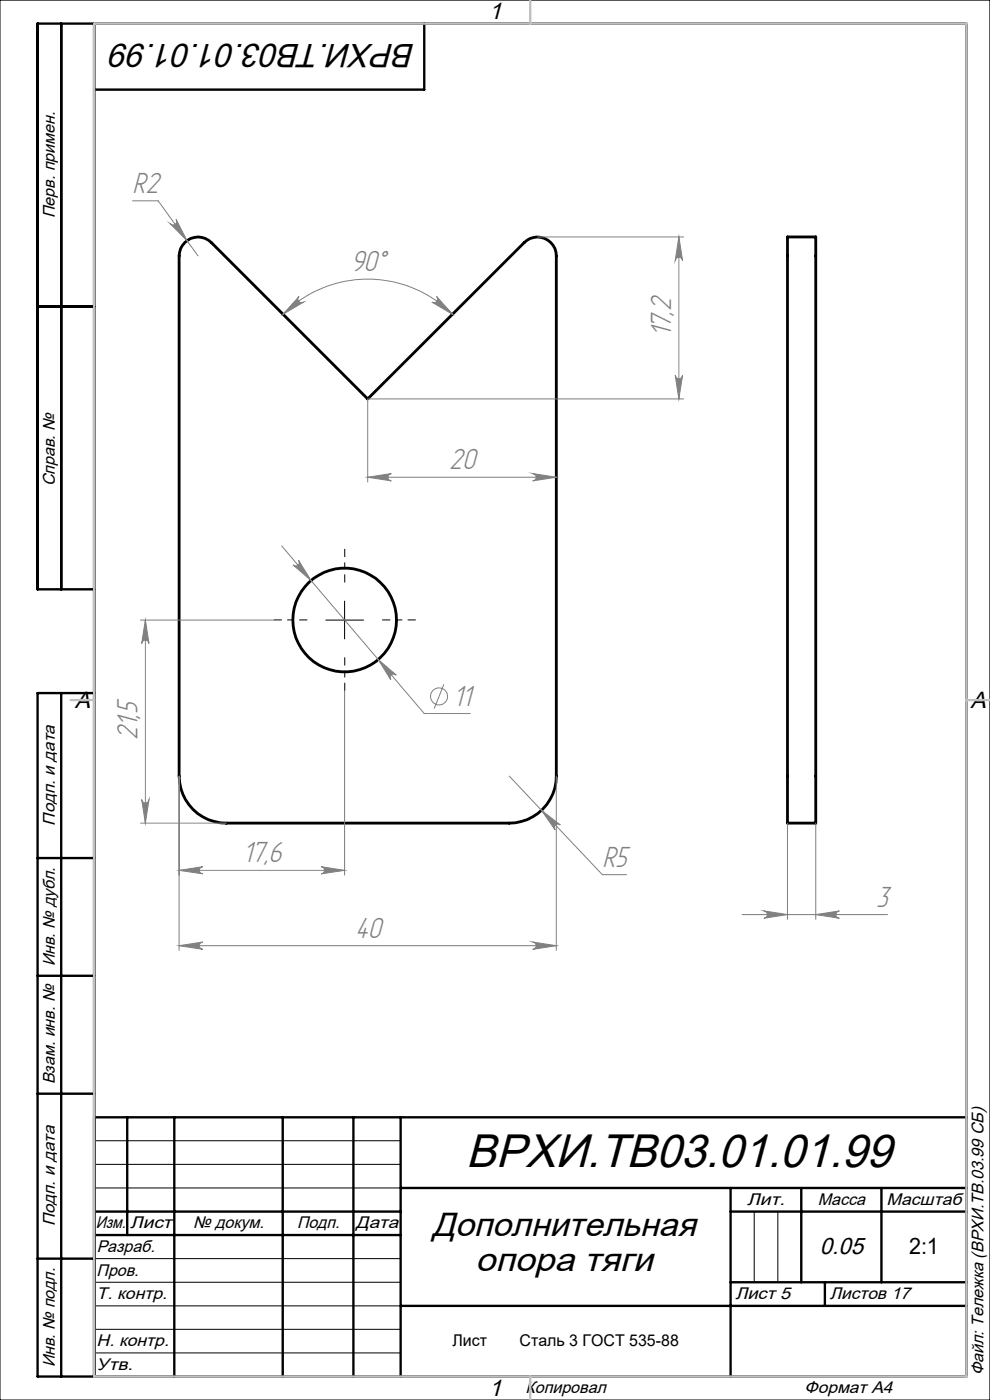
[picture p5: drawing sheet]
<svg xmlns="http://www.w3.org/2000/svg" width="210mm" height="297mm" viewBox="0 0 210 297" stroke-linecap="round" stroke-linejoin="round" font-family="sans-serif">
<g fill="none" stroke="#000" stroke-width=".6">
<path d="M39.2 51.5a3.9 3.9 0 0 1 5.6 0l33.2 33.1 33.2-33.1a4 4 0 0 1 4.3-.9 4 4 0 0 1 2.5 3.7v110.3a10 10 0 0 1-10 10h-60a10 10 0 0 1-10-10v-110.3a3.9 3.9 0 0 1 1.2-2.8zM167 50.3h6v124.3h-6z"/>
<circle cx="73.1" cy="131.5" r="11"/>
</g>
<g fill="none" stroke="#808080" stroke-width=".21">
<path d="M28.1 42.6h5.4l8.5 11.7M36.1 47.4a.78 .78 0 0 0 1.1 .2 .78 .78 0 0 0 .2-1.1l2.3 4.5zM114 50.3h31M144 50.3v34.3M144 50.3l.8 5a.78 .78 0 0 0-.8-.7 .78 .78 0 0 0-.8 .7zM60 66.7a25.4 25.4 0 0 1 36 0M63.4 62.9a.77 .77 0 0 0-.1 1 .77 .77 0 0 0 1.1 .2l-4.4 2.6zM92.6 62.9l3.4 3.8-4.4-2.6a.78 .78 0 0 0 1.1-.1 .78 .78 0 0 0-.1-1.1zM143.2 79.6a.78 .78 0 0 0 .8 .8 .78 .78 0 0 0 .8-.8l-.8 5zM78 84.6v17.7M78 84.6h67M59.8 115.8l30.2 35.6h9.8"/>
<path d="M62.2 119.8a.76 .76 0 0 0 1 .1 .76 .76 0 0 0 .1-1.1l2.7 4.4zM78 101.2l5-.7a.78 .78 0 0 0-.7 .7 .78 .78 0 0 0 .7 .8zM78 101.2h40M113 100.5l5 .7-5 .8a.78 .78 0 0 0 .7-.8 .78 .78 0 0 0-.7-.7zM29.8 131.5h28.3M30.8 131.5l.8 5a.78 .78 0 0 0-.8-.7 .78 .78 0 0 0-.7 .7zM30.8 131.5v43.1M80.2 139.9l3.9 3.3a.76 .76 0 0 0-1.1 0 .76 .76 0 0 0-.1 1zM73.1 146.5v39.1M94.2 145.2l-2.1 5.1M29.8 174.6h18.2M30.1 169.6a.78 .78 0 0 0 .7 .8 .78 .78 0 0 0 .8-.8l-.8 5z"/>
<path d="M38 164.6v37M108 164.6l19.8 21h5.1M114.9 171.9l4 3.1a.76 .76 0 0 0-1.1 0 .76 .76 0 0 0 0 1.1zM118 164.6v37M167 174.6v20.4M173 174.6v20.4M38 184.6h35.1M38 184.6l5-.7a.76 .76 0 0 0-.7 .7 .76 .76 0 0 0 .7 .8zM68.1 183.9l5 .7-5 .8a.76 .76 0 0 0 .7-.8 .76 .76 0 0 0-.7-.7zM113 199.8l5 .8-5 .8a.78 .78 0 0 0 .7-.8 .78 .78 0 0 0-.7-.8zM157.4 194h30.9M162 193.2l5 .8-5 .8a.78 .78 0 0 0 .8-.8 .78 .78 0 0 0-.8-.8z"/>
<path d="M173 194l5-.8a.78 .78 0 0 0-.7 .8 .78 .78 0 0 0 .7 .8zM38 200.6h80M38 200.6l5-.8a.78 .78 0 0 0-.7 .8 .78 .78 0 0 0 .7 .8z"/>
<circle cx="93.1" cy="147.7" r="1.8"/>
</g>
<path d="M65.1 131.5h-7M73.1 123.5v-7M73.1 139.5v7M81.1 131.5h7" fill="none" stroke="#000" stroke-width=".21" stroke-dasharray="15.2 1.3 1.3 1.3" stroke-dashoffset="13.6"/>
<g fill="none" stroke="#000" stroke-width=".21">
<path d="M0 0h210v297h-210zM69.1 131.5h8M73.1 127.5v8M20 242h65M20 247h65M20 252h65M160 257v15M165 257v15M20 267h65M20 272h65M20 277h65M20 282h65"/>
<path d="M20 287h65"/>
</g>
<g fill="none" stroke="#000" stroke-width=".5">
<path d="M13 5v120M20 5v287M90 5v14h-70M8 65h12M20 125h-12v-120h197v287h-197v-145h12M13 147v145M8 182h12M8 207h12M8 232h12M20 237h185M27 237v25M37 237v55"/>
<path d="M60 237v55M75 237v55M85 237v55M20 257h65M85 252h120M155 252v40M155 257h50M170 252v20M187 252v20M8 267h12M20 262h65M85 277h120"/>
<path d="M155 272h50M175 272v5"/>
</g>
<path d="M20 5h185v287h-185zM112.5 0v5M15 148.5h5M205 148.5h5M112.5 292v5" fill="none" stroke="#c0c0c0" stroke-width=".5"/>
<g fill="#808080">
<path d="M173 194l5-.8a.78 .78 0 0 0-.7 .8 .78 .78 0 0 0 .7 .8zM162 193.2l5 .8-5 .8a.78 .78 0 0 0 .8-.8 .78 .78 0 0 0-.8-.8z"/>
<path d="M92.6 62.9l3.4 3.8-4.4-2.6a.78 .78 0 0 0 1.1-.1 .78 .78 0 0 0-.1-1.1zM63.4 62.9a.77 .77 0 0 0-.1 1 .77 .77 0 0 0 1.1 .2l-4.4 2.6z"/>
<path d="M114.9 171.9l2.9 4.2a.76 .76 0 0 1 0-1.1 .76 .76 0 0 1 1.1 0zM36.1 47.4l3.6 3.6-2.3-4.5a.78 .78 0 0 1-.2 1.1 .78 .78 0 0 1-1.1-.2zM62.2 119.8l3.8 3.4-2.7-4.4a.76 .76 0 0 1-.1 1.1 .76 .76 0 0 1-1-.1zM80.2 139.9l2.7 4.3a.76 .76 0 0 1 .1-1 .76 .76 0 0 1 1.1 0z"/>
<path d="M38 200.6l5-.8a.78 .78 0 0 0-.7 .8 .78 .78 0 0 0 .7 .8zM113 199.8l5 .8-5 .8a.78 .78 0 0 0 .7-.8 .78 .78 0 0 0-.7-.8zM38 184.6l5-.7a.76 .76 0 0 0-.7 .7 .76 .76 0 0 0 .7 .8zM68.1 183.9l5 .7-5 .8a.76 .76 0 0 0 .7-.8 .76 .76 0 0 0-.7-.7z"/>
<path d="M143.2 79.6a.78 .78 0 0 0 .8 .8 .78 .78 0 0 0 .8-.8l-.8 5zM144 50.3l.8 5a.78 .78 0 0 0-.8-.7 .78 .78 0 0 0-.8 .7z"/>
<path d="M30.1 169.6a.78 .78 0 0 0 .7 .8 .78 .78 0 0 0 .8-.8l-.8 5zM30.8 131.5l.8 5a.78 .78 0 0 0-.8-.7 .78 .78 0 0 0-.7 .7z"/>
<path d="M78 101.2l5-.7a.78 .78 0 0 0-.7 .7 .78 .78 0 0 0 .7 .8zM113 100.5l5 .7-5 .8a.78 .78 0 0 0 .7-.8 .78 .78 0 0 0-.7-.7z"/>
</g>
<text font-size="10" x="98.9" y="247.5">ВРХИ.ТВ03.01.01.99</text>
<g font-size="7.1">
<text x="88.1" y="9.3" transform="rotate(-180 88.1 9.3)">ВРХИ.ТВ03.01.01.99</text>
<text x="91.7" y="262.2">Дополнительная</text>
<text x="100.9" y="269.7">опора тяги</text>
</g>
<g font-size="6.9" fill="#808080">
<text x="28.1" y="40.9">R2</text>
<text x="74.4" y="57.5">90°</text>
<text x="142.4" y="71.5" transform="rotate(-90 142.4 71.5)">17,2</text>
<text x="95.3" y="99.6">20</text>
<text x="96.1" y="149.7">11</text>
<text x="29.2" y="157" transform="rotate(-90 29.2 157)">21,5</text>
<text x="51.5" y="182.9">17,6</text>
<text x="127.8" y="183.9">R5</text>
<text x="185.9" y="192.4">3</text>
<text x="75.3" y="198.9">40</text>
</g>
<g font-size="5">
<text x="103.7" y="4.1">1</text>
<text x="15.9" y="150.1">A</text>
<text x="205.9" y="150.1">A</text>
<text x="173.9" y="266">0.05</text>
<text x="103.7" y="296.1">1</text>
</g>
<text font-size="4.8" x="192.8" y="266">2:1</text>
<g font-size="3.6">
<text x="11.6" y="46.3" transform="rotate(-90 11.6 46.3)">Перв. примен.</text>
<text x="11.6" y="103.2" transform="rotate(-90 11.6 103.2)">Справ. №</text>
<text x="11.6" y="175.1" transform="rotate(-90 11.6 175.1)">Подп. и дата</text>
<text x="11.6" y="205" transform="rotate(-90 11.6 205)">Инв. № дубл.</text>
<text x="11.6" y="230" transform="rotate(-90 11.6 230)">Взам. инв. №</text>
<text x="158.5" y="255.6">Лит.</text>
<text x="173.5" y="255.6">Масса</text>
<text x="188.1" y="255.6">Масштаб</text>
<text x="11.6" y="260.1" transform="rotate(-90 11.6 260.1)">Подп. и дата</text>
<text x="20.3" y="260.6">Изм.</text>
<text x="27.6" y="260.6">Лист</text>
<text x="41" y="260.6">№ докум.</text>
<text x="63" y="260.6">Подп.</text>
<text x="75.5" y="260.6">Дата</text>
<text x="20.5" y="265.6">Разраб.</text>
<text x="20.5" y="275.6">Т. контр.</text>
<text x="20.5" y="270.6">Пров.</text>
<text x="156" y="275.6">Лист 5</text>
<text x="176" y="275.6">Листов 17</text>
<text x="20.5" y="285.6">Н. контр.</text>
<text x="11.6" y="290" transform="rotate(-90 11.6 290)">Инв. № подл.</text>
<text x="20.5" y="290.6">Утв.</text>
<text x="208.6" y="291.8" transform="rotate(-90 208.6 291.8)">Файл: Тележка (ВРХИ.ТВ.03.99 СБ)</text>
<text x="111.5" y="295.6">Копировал</text>
<text x="170.7" y="295.6">Формат А4</text>
</g>
<g font-size="3.4">
<text x="96" y="285.6">Лист</text>
<text x="110.2" y="285.6">Сталь 3 ГОСТ 535-88</text>
</g>
</svg>
